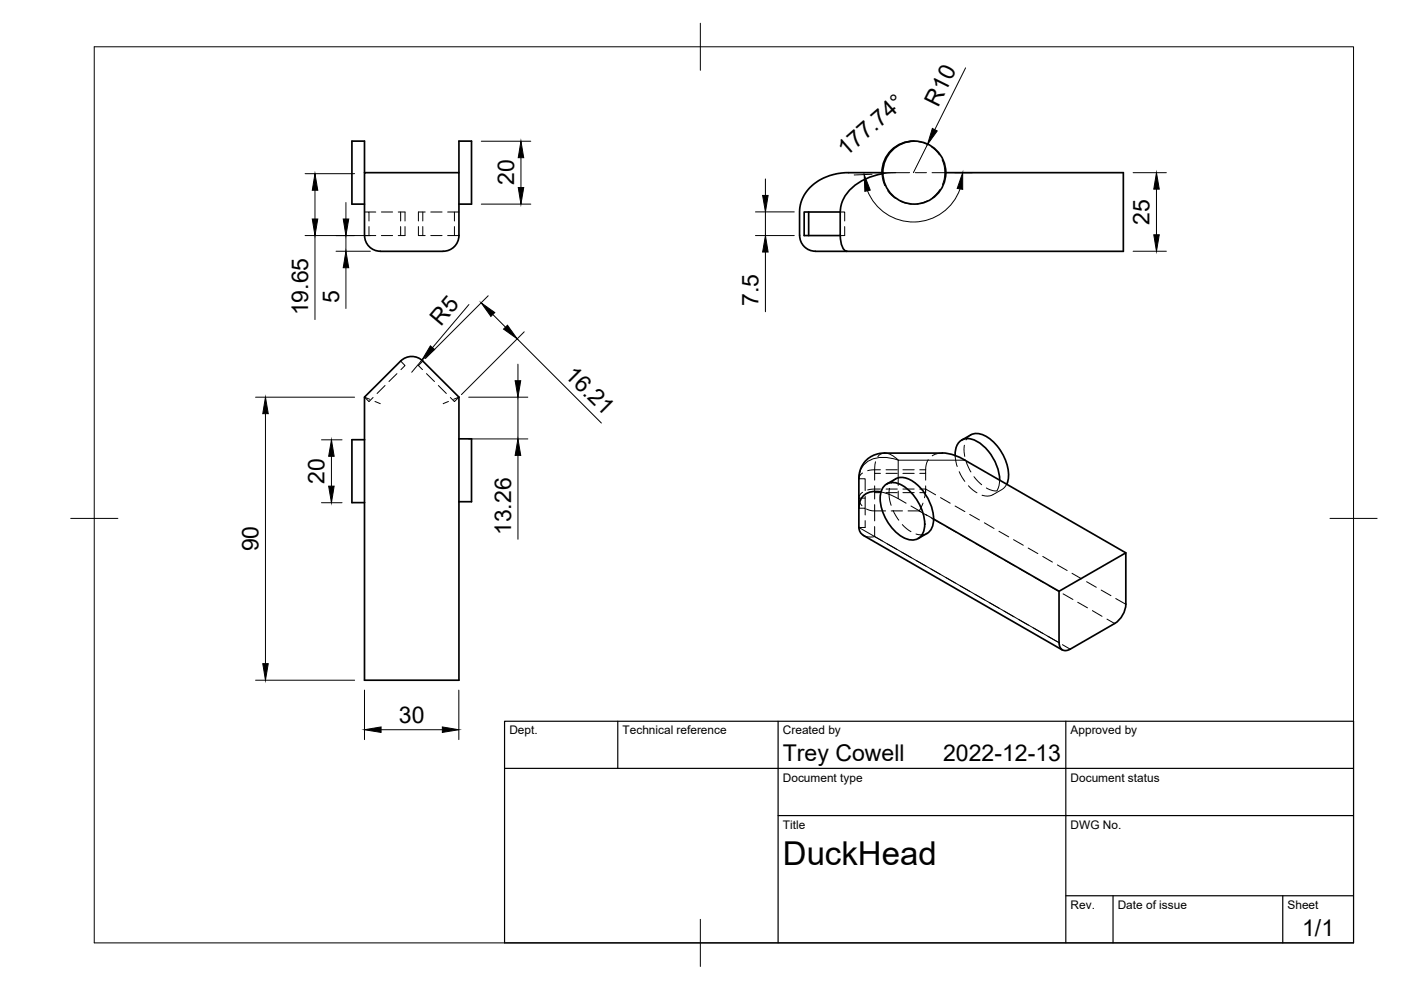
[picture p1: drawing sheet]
<svg xmlns="http://www.w3.org/2000/svg" width="297mm" height="210mm" viewBox="0 0 297 210" stroke-linecap="round" stroke-linejoin="round" font-family="sans-serif">
<!-- layer: Visible -->
<g fill="none" stroke="#000" stroke-width=".36">
<path d="M77.3 36.6v-6.7h-2.7v13.4h2.7M77.3 36.6h20v13.3a3.4 3.4 0 0 1-3.3 3.4h-13.4a3.3 3.3 0 0 1-3.3-3.4zM97.3 36.6v-6.7h2.7v13.4h-2.7M187.2 36.6h-8l-2.9 .5a8.6 8.6 0 0 0-6.8 7.6v5.2M187.2 36.8a10.6 10.6 0 0 0-8.7 6.3l-.3 1.8M193.8 29.9a6.7 6.7 0 0 0-6.8 6.7M200.5 36.6h37.7v16.7h-65.3M169.5 49.9a3.3 3.3 0 0 0 3.4 3.4M171.4 45v4.9M178.1 45h-7.6v4.9h7.6M178.1 45v4.9M178.2 49.9v.8a2.52 2.52 0 0 0 1.3 2.6"/>
<path d="M89.6 76.6l7.7 7.6v8.8M89.7 76.6a3.3 3.3 0 0 0-4.8 0l-7.6 7.6v9M77.3 93.2h-2.7v13.4h2.7M77.3 93.2v13.4M97.3 93h2.7v13.4h-2.7M97.3 93v13.4M202.5 96.6l1.7 .7 7.7 4.5M202.5 96.6l-1.4-.4-1.3-.2-12.6 .1-1.9 .4-1.2 .7-1.3 1.5-.7 2.1v11M202.5 96.6a3.1 3.1 0 0 1 2.3-3.6 5.9 5.9 0 0 1 4.7 2.6 10.3 10.3 0 0 1 2.5 6.2M203.9 93.3a4.1 4.1 0 0 1 4.4-1.1 9.8 9.8 0 0 1 5.4 9.8l-.3 .7M97.3 106.4v37.8h-20v-37.6M182.1 111.8a1.89 1.89 0 0 0 1 1.7l42.1 24.3"/>
<path d="M186.8 104.3a3.5 3.5 0 0 0-4.7 3.4M187.7 102.8a3.6 3.6 0 0 1 4.4 .6 10.1 10.1 0 0 1 3.9 8.7 2.64 2.64 0 0 1-3.8 2.2 9.9 9.9 0 0 1-5.5-9.6l.2-.8zM188 102.6a4.2 4.2 0 0 1 4.3-1.2 10 10 0 0 1 5.6 8.6M197.9 110l26.6 15.4M197.9 110a3.4 3.4 0 0 1-1.3 3.1l-2 1.1M211.9 101.8l26.8 15.4M224.5 125.4l14.2-8.2v10.9a5.2 5.2 0 0 1-2.4 4.1l-9.4 5.4a1.45 1.45 0 0 1-1.6 .2 1.45 1.45 0 0 1-.7-1.5z"/>
<circle cx="193.9" cy="36.6" r="6.7"/>
</g>
<!-- layer: Hidden -->
<g fill="none" stroke="#000" stroke-width=".21">
<path d="M187 36.6l.2 1.7 .4 1.1M187.2 36.6h2.7M192.8 36.6h-3.8l-1.8 .2M193.8 29.9l1.4 .2 1.3 .5M194 36.6h2.4M197.5 31.2l.9 .7 .8 .9M197.6 36.6h2.9M199.7 33.9a6.7 6.7 0 0 1 .1 5.2M77.3 49.9h2.4M77.3 45h.9v1.9M78.2 48v1.9M78.2 45h1.5"/>
<path d="M80.9 49.9h2.3M80.9 45h2.3M84.4 45h1.5v1.9M84.9 45v1.9M84.9 48v1.9M85.9 48v1.9h-1.5M88.7 48v1.9h1.4M89.6 45v1.9M89.6 48v1.9M90.1 45h-1.4v1.9M91.3 49.9h2.4M91.3 45h2.4"/>
<path d="M94.9 45h2.4M94.9 49.9h1.5M96.4 48v1.9h.9M96.4 45v1.9M178.1 45h1v1.9M179.1 48v1.9h-1M188.2 40.4l1.7 1.7M190.9 42.7l2.3 .6M196.7 42.6l-1.4 .5-.9 .1M199.3 40.2l-1.6 1.7M84.2 79.2l-1.7 1.7M84.9 76.6l1 .9-.9 .9"/>
<path d="M89.6 76.6l-.9 .9 .9 .9M90.4 79.2l1.7 1.7M79.1 84.3l-.9 .8-.9-.9 1.1 .5M79.5 85.1l1.1 .5M81.6 81.7l-1.7 1.7M92.9 81.7l1.7 1.7M95.1 85.1l-1.1 .5M95.5 84.3l.9 .8 .9-.9-1.1 .5M186.7 99.6h-1.3v.8h1.3M187.9 99.6h2.3M191.4 99.6h2.4M195 99.6h1.3"/>
<path d="M196.3 99.6v.8h-1.3M196.8 97.5l-.4 1.1-.1 1M199.8 96.1l-1 .1-1.1 .4M202.5 96.6l.4 2.3M204.5 94.4l-.1 1.4 .2 1M204.9 97.9l.9 2.2M205.8 92.2l-.7 .6-.3 .5M182.1 107.8h1.3v1.4M182.1 101.5h1.3v2.5M182.1 105.6h1.3M183.1 113.5l1.1 .3h1.2M183.4 110.4v1.4h-1.3"/>
<path d="M183.4 105.2v2.6M185.4 103.7h1.3M185.4 103v1.5h1.3M185.4 100.4v1.4M187.9 100.4h2.3M187.9 103.7h2.3M187.9 104.5h2.3M188.6 103.5l-.1 1.3-1.7-.5M189.4 108.2l1.2 2.1M189.9 101.6l-.9 .8M191.3 111.2l1.8 1.5M191.4 100.4h2.4"/>
<path d="M191.4 103.7h2.4M191.4 104.5h2.4M192.1 106.7l-3.6-1.9 .4 2.3M193.1 107.3l2.1 1.2M195 103.7h1.3l-.3 1.8M195.7 106.7l-.8 1.6M196.2 109.1l1.7 .9M196.3 100.4v1.4M196.3 103v1.5h-1.3M196.5 113.1l-.8 .3-1.5-.2M203.4 100l1.2 2.1M205.3 103l1.8 1.5"/>
<path d="M206.5 101.1l1.6 1.7M209.1 103.5l1.3 .5 1 .1M211.9 101.8l-.1 1.1-.4 1.1M212.4 103.8l-2.2 1.2-.9 .2-1.1-.2M213.4 102.7l-.9 1"/>
</g>
<!-- layer: Hidden Narrow -->
<g fill="none" stroke="#000" stroke-width=".21">
<path d="M185.6 97.9l-.2 1.7-1.4 .2M187.6 96.1l-1 .2-.5 .5M182.9 104.4a1.74 1.74 0 0 0-.1 2.8M182.9 100.3l-.6 .6-.2 .6M185.4 103.7l-1.4 .2M185.4 104.5v1.3M185.4 107v1.3l-1-.1-.7-.3M185.4 111.6v2.2l1.7 .9M187.8 108.3h-2.4v2.1M188.1 115.3l2.1 1.2M189 108.3h2.3M190.4 101.3v1.6"/>
<path d="M190.4 104.1v1.6M191.2 117.1l2.1 1.2M192.5 108.3h2.4l1.6 1M194.3 118.9l2.1 1.2M196.3 103.7l2.1 1.2M197.5 109.9l2.1 1.2M199.4 105.5l2.1 1.2M200.6 111.6l2.1 1.2M202.5 107.3l2.1 1.2M203.7 113.4l2.1 1.2M205.6 109.1l2.1 1.2M206.8 115.2l2.1 1.2"/>
<path d="M208.7 110.8l2.1 1.2M209.9 117l2.1 1.2M211.8 112.6l2.1 1.2M213 118.8l2.1 1.2M214.9 114.4l2.1 1.2M218 116.2l2 1.2M221.1 118l2 1.2M224.2 119.8l2.1 1.2M197.4 120.6l2.1 1.2M200.5 122.4l2.1 1.2M203.6 124.2l2.1 1.2M206.7 126l2 1.2"/>
<path d="M209.8 127.8l2 1.2M212.9 129.6l2 1.2M216 131.4l2 1.1M216.1 120.6l2.1 1.1M219.1 133.1l2 1.2M219.2 122.4l2.1 1.1M222.2 134.9l2 1.2M222.3 124.1l2.1 1.2M225.3 136.7l1.6 .9M225.4 125.9l2.1 1.2M227.3 121.6l2 1.1M228.5 127.7l2.1 1.2"/>
<path d="M230.4 123.3l2 1.2M231.6 129.5l2.1 1.2M233.5 125.1l2 1.2M234.7 131.3l1.6 .9M236.6 126.9l2.1 1.2"/>
</g>
<!-- layer: Visible Narrow -->
<path d="M187.6 96l1.3 .4 1.5 1.2a7.2 7.2 0 0 0-7 .6 4.2 4.2 0 0 0-1.3 3.3M204.6 97.6h-14.2v3.7M182.1 111.8l42.4 24.5" fill="none" stroke="#000" stroke-width=".21"/>
<!-- layer: BORDER -->
<path d="M20 9.9h267v190h-267zM148.5 4.9v10M15 109.9h10M282 109.9h10M148.5 194.9v10" fill="none" stroke="#000" stroke-width=".21"/>
<!-- layer: TITLEBLOCK -->
<path d="M107 152.9h180v47h-180zM131 152.9v10M165 152.9v47M226 152.9v47M107 162.9h180M165 172.9h122M226 189.9h61M236 189.9v10M272 189.9v10" fill="none" stroke="#000" stroke-width=".25"/>
<!-- layer: FD_Dimensions -->
<g fill="none" stroke="#000" stroke-width=".21">
<path d="M204.7 14.4l-6.5 13.1M64.7 36.8h10.5M102 29.9h10.5M110.4 33.4v6.4M162.3 37.9v3.5M184.9 36.9l-3.8 .2M196.6 30.6l-2.9 6M202.4 36.6h3.8M240.2 36.6h7.1M64.7 49.9h13.8M66.8 40.3v6.1M66.8 49.9v17.8"/>
<path d="M71.2 53.3h7.3M73.3 42.9v3.5M73.3 49.9v3.4M73.3 56.8v8.6M102 43.3h10.5M160.2 49.9h8.2M160.2 44.9h8.2M162.3 44.9v5M162.3 53.4v12.7M203.5 40.1a10.5 10.5 0 0 1-9.6 7 10.5 10.5 0 0 1-10-6.7M240.2 53.3h7.1M245.2 40.1v9.7"/>
<path d="M89.4 76.4l-2.1 2.5M99.4 64.6l-7.7 9.1M103.5 62.7l-13.3 13.3M104.5 66.7l2.7 2.7M109.7 71.9l17.8 17.8M109.8 77.2v3.5M111.1 70.4l-13.3 13.3M54.2 84.2h21M56.3 87.7v53M68.2 93.3h4.3M70.3 96.7v6.4M99.4 84.2h12.5"/>
<path d="M99.4 93.1h12.5M109.8 84.2v8.9M109.8 96.6v17.7M68.2 106.6h4.3M54.2 144.2h21M77.3 146.3v10.5M80.8 154.7h13M97.3 146.3v10.5"/>
</g>
<g fill="#000" stroke="#000" stroke-width=".21">
<path d="M110.4 29.9l.6 3.5h-1.1zM109.9 39.8h1.1l-.6 3.5zM197.7 27.2l1 .6-2.1 2.8zM204.1 36.6v3.5l-1.2-.1zM66.8 36.8l.6 3.5h-1.2zM66.2 46.4h1.2l-.6 3.5zM72.8 46.4h1.1l-.6 3.5zM73.3 53.3l.6 3.5h-1.1zM161.7 41.4h1.2l-.6 3.5zM162.3 49.9l.6 3.5h-1.2zM183.2 37l1.3 3.3-1.1 .3zM245.2 36.6l.6 3.5h-1.2z"/>
<path d="M244.6 49.8h1.2l-.6 3.5zM91.2 73.3l.9 .8-2.7 2.3zM102 64.2l2.9 2.1-.8 .8zM106.8 69.8l.8-.8 2.1 2.9zM56.3 84.2l.6 3.5h-1.2zM70.3 93.3l.5 3.4h-1.1zM109.2 80.7h1.2l-.6 3.5zM109.8 93.1l.6 3.5h-1.2zM69.7 103.1h1.1l-.5 3.5zM55.7 140.7h1.2l-.6 3.5zM77.3 154.7l3.5-.6v1.2zM93.8 154.1l3.5 .6-3.5 .6z"/>
</g>
<text font-size="7" x="166" y="183.4">DuckHead</text>
<g font-size="4.9">
<text x="198.9" y="22.8" transform="rotate(-64 198.9 22.8)">R10</text>
<text x="179.4" y="33.3" transform="rotate(-41 179.4 33.3)">177.74°</text>
<text x="109" y="39.3" transform="rotate(-90 109 39.3)">20</text>
<text x="243.7" y="47.6" transform="rotate(-90 243.7 47.6)">25</text>
<text x="71.9" y="64.2" transform="rotate(-90 71.9 64.2)">5</text>
<text x="160.8" y="64.9" transform="rotate(-90 160.8 64.9)">7.5</text>
<text x="65.3" y="66.9" transform="rotate(-90 65.3 66.9)">19.65</text>
<text x="93.5" y="69.3" transform="rotate(-50 93.5 69.3)">R5</text>
<text x="119.5" y="79.7" transform="rotate(45 119.5 79.7)">16.21</text>
<text x="68.8" y="102.6" transform="rotate(-90 68.8 102.6)">20</text>
<text x="108.4" y="113.5" transform="rotate(-90 108.4 113.5)">13.26</text>
<text x="54.8" y="116.9" transform="rotate(-90 54.8 116.9)">90</text>
<text x="84.6" y="153.3">30</text>
<text x="166" y="161.4">Trey Cowell</text>
<text x="200" y="161.4">2022-12-13</text>
<text x="276.1" y="198.6">1/1</text>
</g>
<g font-size="2.5">
<text x="108" y="155.7">Dept.</text>
<text x="132" y="155.7">Technical reference</text>
<text x="166" y="155.7">Created by</text>
<text x="227" y="155.7">Approved by</text>
<text x="166" y="165.7">Document type</text>
<text x="227" y="165.7">Document status</text>
<text x="166" y="175.7">Title</text>
<text x="227" y="175.7">DWG No.</text>
<text x="227" y="192.7">Rev.</text>
<text x="237" y="192.7">Date of issue</text>
<text x="273" y="192.7">Sheet</text>
</g>
</svg>
